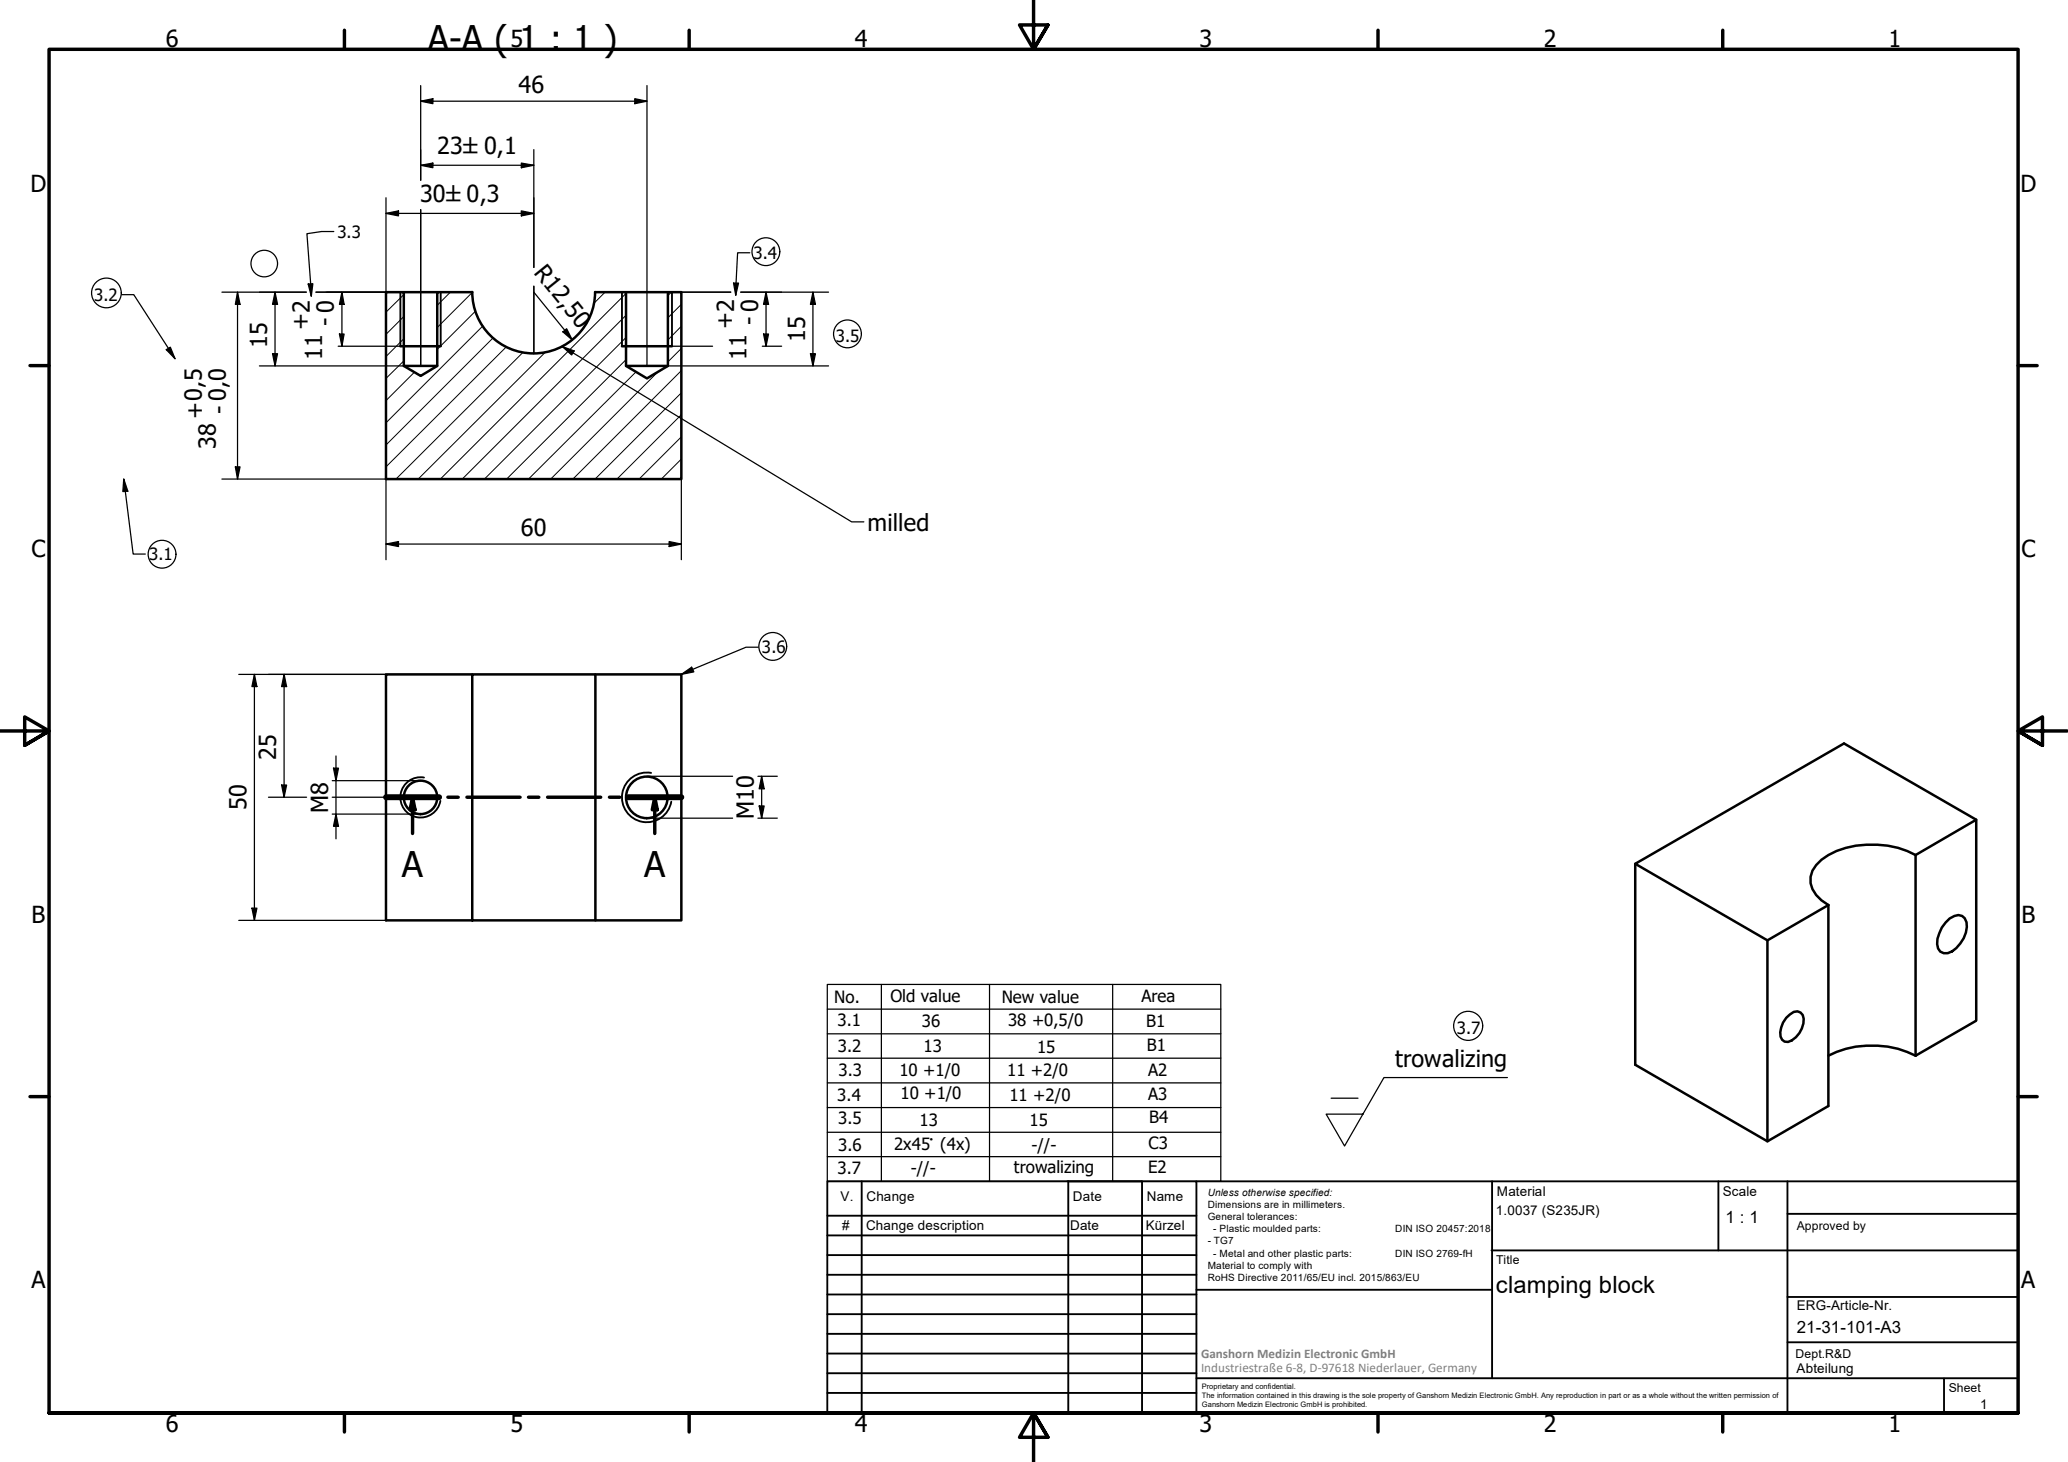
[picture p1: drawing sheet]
<svg xmlns="http://www.w3.org/2000/svg" width="420mm" height="297mm" viewBox="0 0 420 297" stroke-linecap="round" stroke-linejoin="round" font-family="sans-serif">
<!-- layer: Hatch (ISO) -->
<g fill="none" stroke="#000" stroke-width=".2">
<path d="M82 59.9l-3.6 3.5M91.5 59.4l-2.7 2.6M95.9 59.4l-7.1 7.1M122.9 59.4l-2.2 2.2M127.2 59.6l-37.7 37.7M136.4 59.4l-.7 .7M82 73.3l-3.6 3.6M82 68.8l-3.6 3.6M82 64.3l-3.6 3.6M84.2 75.6l-5.8 5.8M96.6 63.2l-7.8 7.8M98 66.3l-19.6 19.6"/>
<path d="M100.2 68.6l-21.8 21.8M102.8 70.5l-24.4 24.4M106.2 71.6l-25.7 25.7M110.7 71.6l-25.7 25.7M127.2 73.1l-24.3 24.2M127.2 68.6l-28.8 28.7M127.2 64.1l-33.3 33.2M129.2 75.6l-21.8 21.7M133.7 75.6l-21.8 21.7M138.4 79.8l-17.5 17.5M138.4 75.3l-22 22M138.4 70.8l-2.7 2.7"/>
<path d="M138.4 66.3l-2.7 2.8M138.4 61.8l-2.7 2.8M138.4 93.3l-4 4M138.4 88.8l-8.5 8.5M138.4 84.3l-13.1 13"/>
</g>
<!-- layer: Visible (ISO) -->
<g fill="none" stroke="#000" stroke-width=".51">
<path d="M82 59.4h6.8M95.9 59.3a12.5 12.5 0 0 0 12.5 12.5 12.5 12.5 0 0 0 12.5-12.5M95.9 59.4h-7.1v14.9l-3.3 2.1-3.5-2.1v-14.9h-3.6v37.9h60v-37.9h-2.7v14.9l-4.3 2.6-4.2-2.6v-14.9h-6.2M127.2 59.4h8.5M81.3 70.3h8.2M82 74.3h6.8M126.4 70.3h10.1M127.2 74.3h8.5M95.9 137h25.1v50h-25.1zM95.9 137h-17.5v50h17.5M121 137h17.4v50h-17.4M332.2 175.5v40.8l26.9 15.6 12.4-7.2v-40.8"/>
<path d="M389.2 173.7a19.5 19.5 0 0 0-17.7 0 6.7 6.7 0 0 0-3.6 4.5 5.2 5.2 0 0 0 2.2 4.7l1.4 1M389.2 173.7l12.3-7.2v40.9l-12.3 7.1M389.2 173.7v40.8M401.5 166.5l-26.9-15.4-42.4 24.4 26.9 15.6M359.1 191.1v40.8M371.5 183.9l-12.4 7.2M396.1 186.6l1-.5a1.7 1.7 0 0 1 2.4 1.3 6.1 6.1 0 0 1-3.8 6.3 1.72 1.72 0 0 1-2.1-1.9 7.2 7.2 0 0 1 2.5-5.2zM362.9 206.8l1.5-1.2a1.45 1.45 0 0 1 2.1 1.4 4.9 4.9 0 0 1-3.2 4.7l-.7-.1a2.16 2.16 0 0 1-.7-2.8l.4-1zM371.5 214.5a20.1 20.1 0 0 1 17.7 0"/>
<circle cx="85.4" cy="162" r="3.4"/>
<circle cx="131.4" cy="162" r="4.2"/>
</g>
<!-- layer: Visible Narrow (ISO) -->
<path d="M81.3 59.4v10.9M89.5 59.4v10.9M126.4 59.4v10.9M136.5 59.4v10.9M86.2 158a4.1 4.1 0 0 0-4.8 3.3 4.1 4.1 0 0 0 3.3 4.7 4.1 4.1 0 0 0 4.8-3.3M132.3 157a5 5 0 0 0-5.9 4.1 5 5 0 0 0 4.1 5.9 5 5 0 0 0 5.9-4.1" fill="none" stroke="#000" stroke-width=".38"/>
<!-- layer: Section Line (ISO) -->
<path d="M78.4 162h10.8M83.8 162l.5 2.5h-1zM83.8 162v7.3M91 162h2.1M94.9 162h10.8M107.4 162h2.1M111.3 162h10.7M123.8 162h2.1M127.6 162h10.8M133 162l.5 2.5h-1zM133 162v7.3" fill="none" stroke="#000" stroke-width=".7"/>
<path d="M78.4 162h10.8M127.6 162h10.8" fill="none" stroke="#000" stroke-width="1.2"/>
<path d="M83.8 162l.5 2.5h-1zM133 162l.5 2.5h-1z" fill="#000"/>
<!-- layer: Border (ISO) -->
<g fill="none" stroke="#000" stroke-width=".7">
<path d="M70 6.1v3.9M140 6.1v3.9M210 0v10l-2.9-4.9h5.8l-2.9 4.9 2.9-4.9M280 6.1v3.9M350 6.1v3.9M6.1 74.3h3.9M410 74.3h3.9M0 148.5h10l-5-2.8v5.7l5-2.9-5 2.9M420 148.5h-10l5-2.8v5.7l-5-2.9 5 2.9M6.1 222.8h3.9M410 222.8h3.9M10 287.1v-277.1h400v277.1h-400h400"/>
<path d="M70 287.1v3.8M140 287.1v3.8M212.9 292l-2.9-4.9 2.9 4.9h-5.8l2.9-4.9v9.9M280 287.1v3.8M350 287.1v3.8"/>
</g>
<!-- layer: TitleBlock -->
<g fill="none" stroke="#000" stroke-width=".38">
<path d="M168.1 251h75M168.1 247h75M168.1 255h75M168.1 259h75M175.1 240v47M216.9 240h15M217 240v47M232 240v47M243.1 240.1v46.9h-75v-47h241.9v47.1h-167M303 254h107M303.1 240v40M349.1 240v14"/>
<path d="M363.2 240v47.1M363.2 246.6h46.8M168.1 271h75M168.1 263h75M168.1 267h75M168.1 275h75M168.1 279h75M243.1 262.1h60M363.2 272.7h46.8M363.2 263.5h46.8M168.1 283h75M216.9 287h15"/>
<path d="M243.1 280h166.9M395 280.1v7"/>
</g>
<!-- layer: Sketch Geometry (ISO) -->
<g fill="none" stroke="#000" stroke-width=".25">
<path d="M168.1 200h79.9v40h-79.9zM168.1 215h79.9M168.1 210h79.9M168.1 205h79.9M179.1 200v40M201 200v40M226.1 200v40M168.1 235h79.9M168.1 230h79.9M168.1 225h79.9M168.1 220h79.9"/>
<circle cx="21.6" cy="59.5" r="3"/>
<circle cx="53.7" cy="53.5" r="2.7"/>
<circle cx="155.6" cy="51.1" r="2.83"/>
<circle cx="172.2" cy="67.8" r="2.83"/>
<circle cx="32.9" cy="112.6" r="2.83"/>
<circle cx="157" cy="131.3" r="2.83"/>
<circle cx="298.3" cy="208.4" r="2.95"/>
</g>
<!-- layer: Dimension (ISO) -->
<g fill="none" stroke="#000" stroke-width=".25">
<path d="M85.5 17.4v19.2M131.4 17.4v56.9M85.5 20.6l2.4-.5v1zM85.5 33.6l2.4-.5v1zM85.5 20.6h45.9M85.5 33.6h23M105.9 33.1l2.6 .5-2.6 .5zM108.5 30.4v23.9M129 20.1l2.4 .5-2.4 .5zM45.1 59.4h17.1M48.3 59.4l.5 2.4h-1zM48.3 59.4v37.9"/>
<path d="M55.9 59.4l.5 2.4h-1zM55.9 59.4v14.9M64.2 59.4h17.8M69.5 59.4l.4 2.4h-.9zM69.5 59.4v10.9M78.4 43.4l2.6-.6v1.1zM78.4 43.4h30.1M78.4 40.2v19.2M85.5 42.6v31.7M105.9 42.8l2.6 .6-2.6 .5zM108.5 58.2v13.7M108.5 59.4l7.8 9.7"/>
<path d="M135.7 59.4h12.8M150.5 59.4h17.8M155.6 59.4l.5 2.4h-1zM155.6 59.4v10.9M165.2 59.4l.5 2.4h-1zM165.2 59.4v14.9M52.7 74.3h29.3M55.4 71.9h1l-.5 2.4zM68.7 70.3h12.6M69 67.9h.9l-.4 2.4zM114.4 67.4l.7-.6 1.2 2.3zM135.7 74.3h32.6"/>
<path d="M136.5 70.3h8.3M154.9 70.3h3.9M155.1 67.9h1l-.5 2.4zM164.7 71.9h1l-.5 2.4zM45.1 97.3h33.3v16.4M47.8 94.9h1l-.5 2.4zM138.4 97.3v16.4M78.4 110.5l2.6-.5v1zM78.4 110.5h60M136 110l2.4 .5-2.4 .5zM48.5 137h29.9M51.7 137l.5 2.5h-1z"/>
<path d="M51.7 137v50M57.7 137l.5 2.5h-1zM57.7 137v25M57.2 159.5h1l-.5 2.5zM67.5 158.6h18M67.8 156.1h1l-.5 2.5zM68.3 153.6v16.8M131.4 157.7h17.4M154 157.7h3.9M154.7 157.7l.6 2.6h-1.1zM154.7 157.7v8.5M54.5 162h7.8"/>
<path d="M67.5 162h18M67.5 165.4h18M68.3 165.4l.5 2.5h-1zM131.4 166.2h17.4M154 166.2h3.9M154.2 163.8h1.1l-.6 2.4zM48.5 187h29.9M51.2 184.5h1l-.5 2.5z"/>
</g>
<g fill="#000">
<path d="M85.5 20.6l2.4-.5v1zM85.5 33.6l2.4-.5v1zM105.9 33.1l2.6 .5-2.6 .5zM129 20.1l2.4 .5-2.4 .5zM78.4 43.4l2.6-.6v1.1zM105.9 42.8l2.6 .6-2.6 .5zM48.3 59.4l.5 2.4h-1zM55.4 71.9h1l-.5 2.4zM55.9 59.4l.5 2.4h-1zM69 67.9h.9l-.4 2.4zM69.5 59.4l.4 2.4h-.9zM114.4 67.4l.7-.6 1.2 2.3z"/>
<path d="M155.1 67.9h1l-.5 2.4zM155.6 59.4l.5 2.4h-1zM164.7 71.9h1l-.5 2.4zM165.2 59.4l.5 2.4h-1zM47.8 94.9h1l-.5 2.4zM78.4 110.5l2.6-.5v1zM136 110l2.4 .5-2.4 .5zM51.7 137l.5 2.5h-1zM57.7 137l.5 2.5h-1zM57.2 159.5h1l-.5 2.5zM67.8 156.1h1l-.5 2.5zM68.3 165.4l.5 2.5h-1z"/>
<path d="M154.2 163.8h1.1l-.6 2.4zM154.7 157.7l.6 2.6h-1.1zM51.2 184.5h1l-.5 2.5z"/>
</g>
<!-- layer: Symbol (ISO) -->
<g fill="none" stroke="#000" stroke-width=".25">
<path d="M24.7 59.9h2.5l8.4 13M62.6 57.7l1-.1-.4 2.6zM67.8 47h-2.5l-2.9 .5 .8 12.7M149 57.5h1.1l-.6 2.5zM152.3 51.4h-2.4l-.4 8.6M33.8 71l.8-.5 1 2.4zM114.2 70.4l2.4 .9-.5 .8zM114.2 70.4l58.8 35.6h2.5M25.1 97.3l.9 2.5-1 .1zM25.1 97.3l2 15.3h2.4M138.4 137l2.1-1.4 .5 .9zM154.1 131.5h-2.5l-13.2 5.5"/>
<path d="M306.3 218.9h-25.1l-8 13.9-3.8-6.4h7.5M270.4 223.1h5.5"/>
</g>
<path d="M62.6 57.7l1-.1-.4 2.6zM149 57.5h1.1l-.6 2.5zM33.8 71l.8-.5 1 2.4zM114.2 70.4l2.4 .9-.5 .8zM25.1 97.3l.9 2.5-1 .1zM138.4 137l2.1-1.4 .5 .9z" fill="#000"/>
<g font-size="7.2">
<text x="86.9" y="10.3">A-A ( 1 : 1 )</text>
<text x="81.7" y="178.1">A</text>
<text x="130.9" y="178.1">A</text>
</g>
<g font-size="4.8">
<text x="33.7" y="9.6">6</text>
<text x="103.7" y="9.6">5</text>
<text x="173.7" y="9.6">4</text>
<text x="243.7" y="9.6">3</text>
<text x="313.7" y="9.6">2</text>
<text x="383.7" y="9.6">1</text>
<text x="105.3" y="19">46</text>
<text x="88.8" y="31.2">23±0,1</text>
<text x="6.2" y="38.9">D</text>
<text x="85.3" y="40.9">30±0,3</text>
<text x="410.5" y="38.9">D</text>
<text x="108.3" y="55.4" transform="rotate(51 108.3 55.4)">R12,50</text>
<text x="54.3" y="70.7" transform="rotate(-90 54.3 70.7)">15</text>
<text x="62.7" y="67" transform="rotate(-90 62.7 67)">+2</text>
<text x="67.6" y="66.2" transform="rotate(-90 67.6 66.2)">- 0</text>
<text x="148.9" y="66.9" transform="rotate(-90 148.9 66.9)">+2</text>
<text x="153.8" y="66" transform="rotate(-90 153.8 66)">- 0</text>
<text x="163.6" y="69.5" transform="rotate(-90 163.6 69.5)">15</text>
<text x="65.5" y="73.2" transform="rotate(-90 65.5 73.2)">11</text>
<text x="151.6" y="73.1" transform="rotate(-90 151.6 73.1)">11</text>
<text x="41.2" y="85.1" transform="rotate(-90 41.2 85.1)">+0,5</text>
<text x="46.1" y="84.2" transform="rotate(-90 46.1 84.2)">- 0,0</text>
<text x="43.9" y="91.2" transform="rotate(-90 43.9 91.2)">38</text>
<text x="176.3" y="107.8">milled</text>
<text x="6.4" y="113.1">C</text>
<text x="105.8" y="109">60</text>
<text x="410.7" y="113.1">C</text>
<text x="56.1" y="154.4" transform="rotate(-90 56.1 154.4)">25</text>
<text x="50.1" y="164.6" transform="rotate(-90 50.1 164.6)">50</text>
<text x="66.7" y="165.1" transform="rotate(-90 66.7 165.1)">M8</text>
<text x="153.2" y="166.5" transform="rotate(-90 153.2 166.5)">M10</text>
<text x="6.4" y="187.4">B</text>
<text x="410.7" y="187.4">B</text>
<text x="283.5" y="216.7">trowalizing</text>
<text x="6.4" y="261.7">A</text>
<text x="303.9" y="262.6">clamping block</text>
<text x="410.7" y="261.7">A</text>
<text x="33.7" y="290.9">6</text>
<text x="103.7" y="290.9">5</text>
<text x="173.7" y="290.9">4</text>
<text x="243.7" y="290.9">3</text>
<text x="313.7" y="290.9">2</text>
<text x="383.7" y="290.9">1</text>
</g>
<g font-size="3.4">
<text x="68.6" y="48.3">3.3</text>
<text x="153.1" y="52.6">3.4</text>
<text x="19.1" y="61.1">3.2</text>
<text x="169.8" y="69.4">3.5</text>
<text x="30.3" y="113.8">3.1</text>
<text x="154.8" y="132.7">3.6</text>
<text x="169.5" y="203.8">No.</text>
<text x="180.9" y="203.6">Old value</text>
<text x="203.5" y="203.7">New value</text>
<text x="231.9" y="203.5">Area</text>
<text x="170.2" y="208.5">3.1</text>
<text x="187.3" y="208.6">36</text>
<text x="204.9" y="208.4">38 +0,5/0</text>
<text x="232.9" y="208.6">B1</text>
<text x="296" y="210">3.7</text>
<text x="170.2" y="213.7">3.2</text>
<text x="187.6" y="213.7">13</text>
<text x="210.7" y="213.9">15</text>
<text x="233" y="213.6">B1</text>
<text x="170.4" y="218.6">3.3</text>
<text x="182.8" y="218.6">10 +1/0</text>
<text x="204.6" y="218.6">11 +2/0</text>
<text x="233.3" y="218.7">A2</text>
<text x="170.1" y="223.8">3.4</text>
<text x="182.9" y="223.4">10 +1/0</text>
<text x="205.1" y="223.8">11 +2/0</text>
<text x="233.3" y="223.6">A3</text>
<text x="170.3" y="228.5">3.5</text>
<text x="170.3" y="233.9">3.6</text>
<text x="181.7" y="233.6">2x45° (4x)</text>
<text x="186.8" y="228.8">13</text>
<text x="209.2" y="228.8">15</text>
<text x="209.5" y="233.9">-//-</text>
<text x="233.4" y="233.3">C3</text>
<text x="233.5" y="228.2">B4</text>
<text x="170.2" y="238.6">3.7</text>
<text x="185" y="238.6">-//-</text>
<text x="206" y="238.4">trowalizing</text>
<text x="233.3" y="238.3">E2</text>
<text x="350.6" y="248.5">1 : 1</text>
<text x="365.1" y="270.9">21-31-101-A3</text>
</g>
<g font-size="2.7">
<text x="170.8" y="244">V.</text>
<text x="176" y="244">Change</text>
<text x="218" y="244">Date</text>
<text x="233" y="244">Name</text>
<text x="304.1" y="243">Material</text>
<text x="350" y="243.1">Scale</text>
<text x="171.1" y="249.9">#</text>
<text x="176" y="249.9">Change description</text>
<text x="217.4" y="250">Date</text>
<text x="232.8" y="250">Kürzel</text>
<text x="303.9" y="246.8">1.0037 (S235JR)</text>
<text x="365.1" y="266.1">ERG-Article-Nr.</text>
<text x="365" y="279">Abteilung</text>
<text x="402.3" y="286.2">1</text>
</g>
<g font-size="2.7" fill="#808080">
<text x="244" y="275.8">Ganshorn Medizin Electronic GmbH</text>
<text x="244" y="278.7">Industriestraße 6-8, D-97618 Niederlauer, Germany</text>
</g>
<g font-size="2.5">
<text x="365.1" y="249.9">Approved by</text>
<text x="304" y="256.8">Title</text>
<text x="364.8" y="275.8">Dept.R&amp;D</text>
<text x="395.9" y="282.9">Sheet</text>
</g>
<g font-size="2">
<text x="245.4" y="242.9">Unless otherwise specified:</text>
<text x="245.4" y="245.4">Dimensions are in millimeters.</text>
<text x="245.4" y="247.9">General tolerances:</text>
<text x="246.5" y="250.4">- Plastic moulded parts:</text>
<text x="283.5" y="250.4">DIN ISO 20457:2018</text>
<text x="245.4" y="252.8">- TG7</text>
<text x="245.4" y="257.9">Material to comply with</text>
<text x="246.5" y="255.4">- Metal and other plastic parts:</text>
<text x="283.5" y="255.4">DIN ISO 2769-fH</text>
<text x="245.4" y="260.3">RoHS Directive 2011/65/EU incl. 2015/863/EU</text>
</g>
<g font-size="1.5">
<text x="244.2" y="282.2">Proprietary and confidential.</text>
<text x="244.2" y="284">The information contained in this drawing is the sole property of Ganshorn Medizin Electronic GmbH. Any reproduction in part or as a whole without the written permission of</text>
<text x="244.2" y="285.8">Ganshorn Medizin Electronic GmbH is prohibited.</text>
</g>
</svg>
